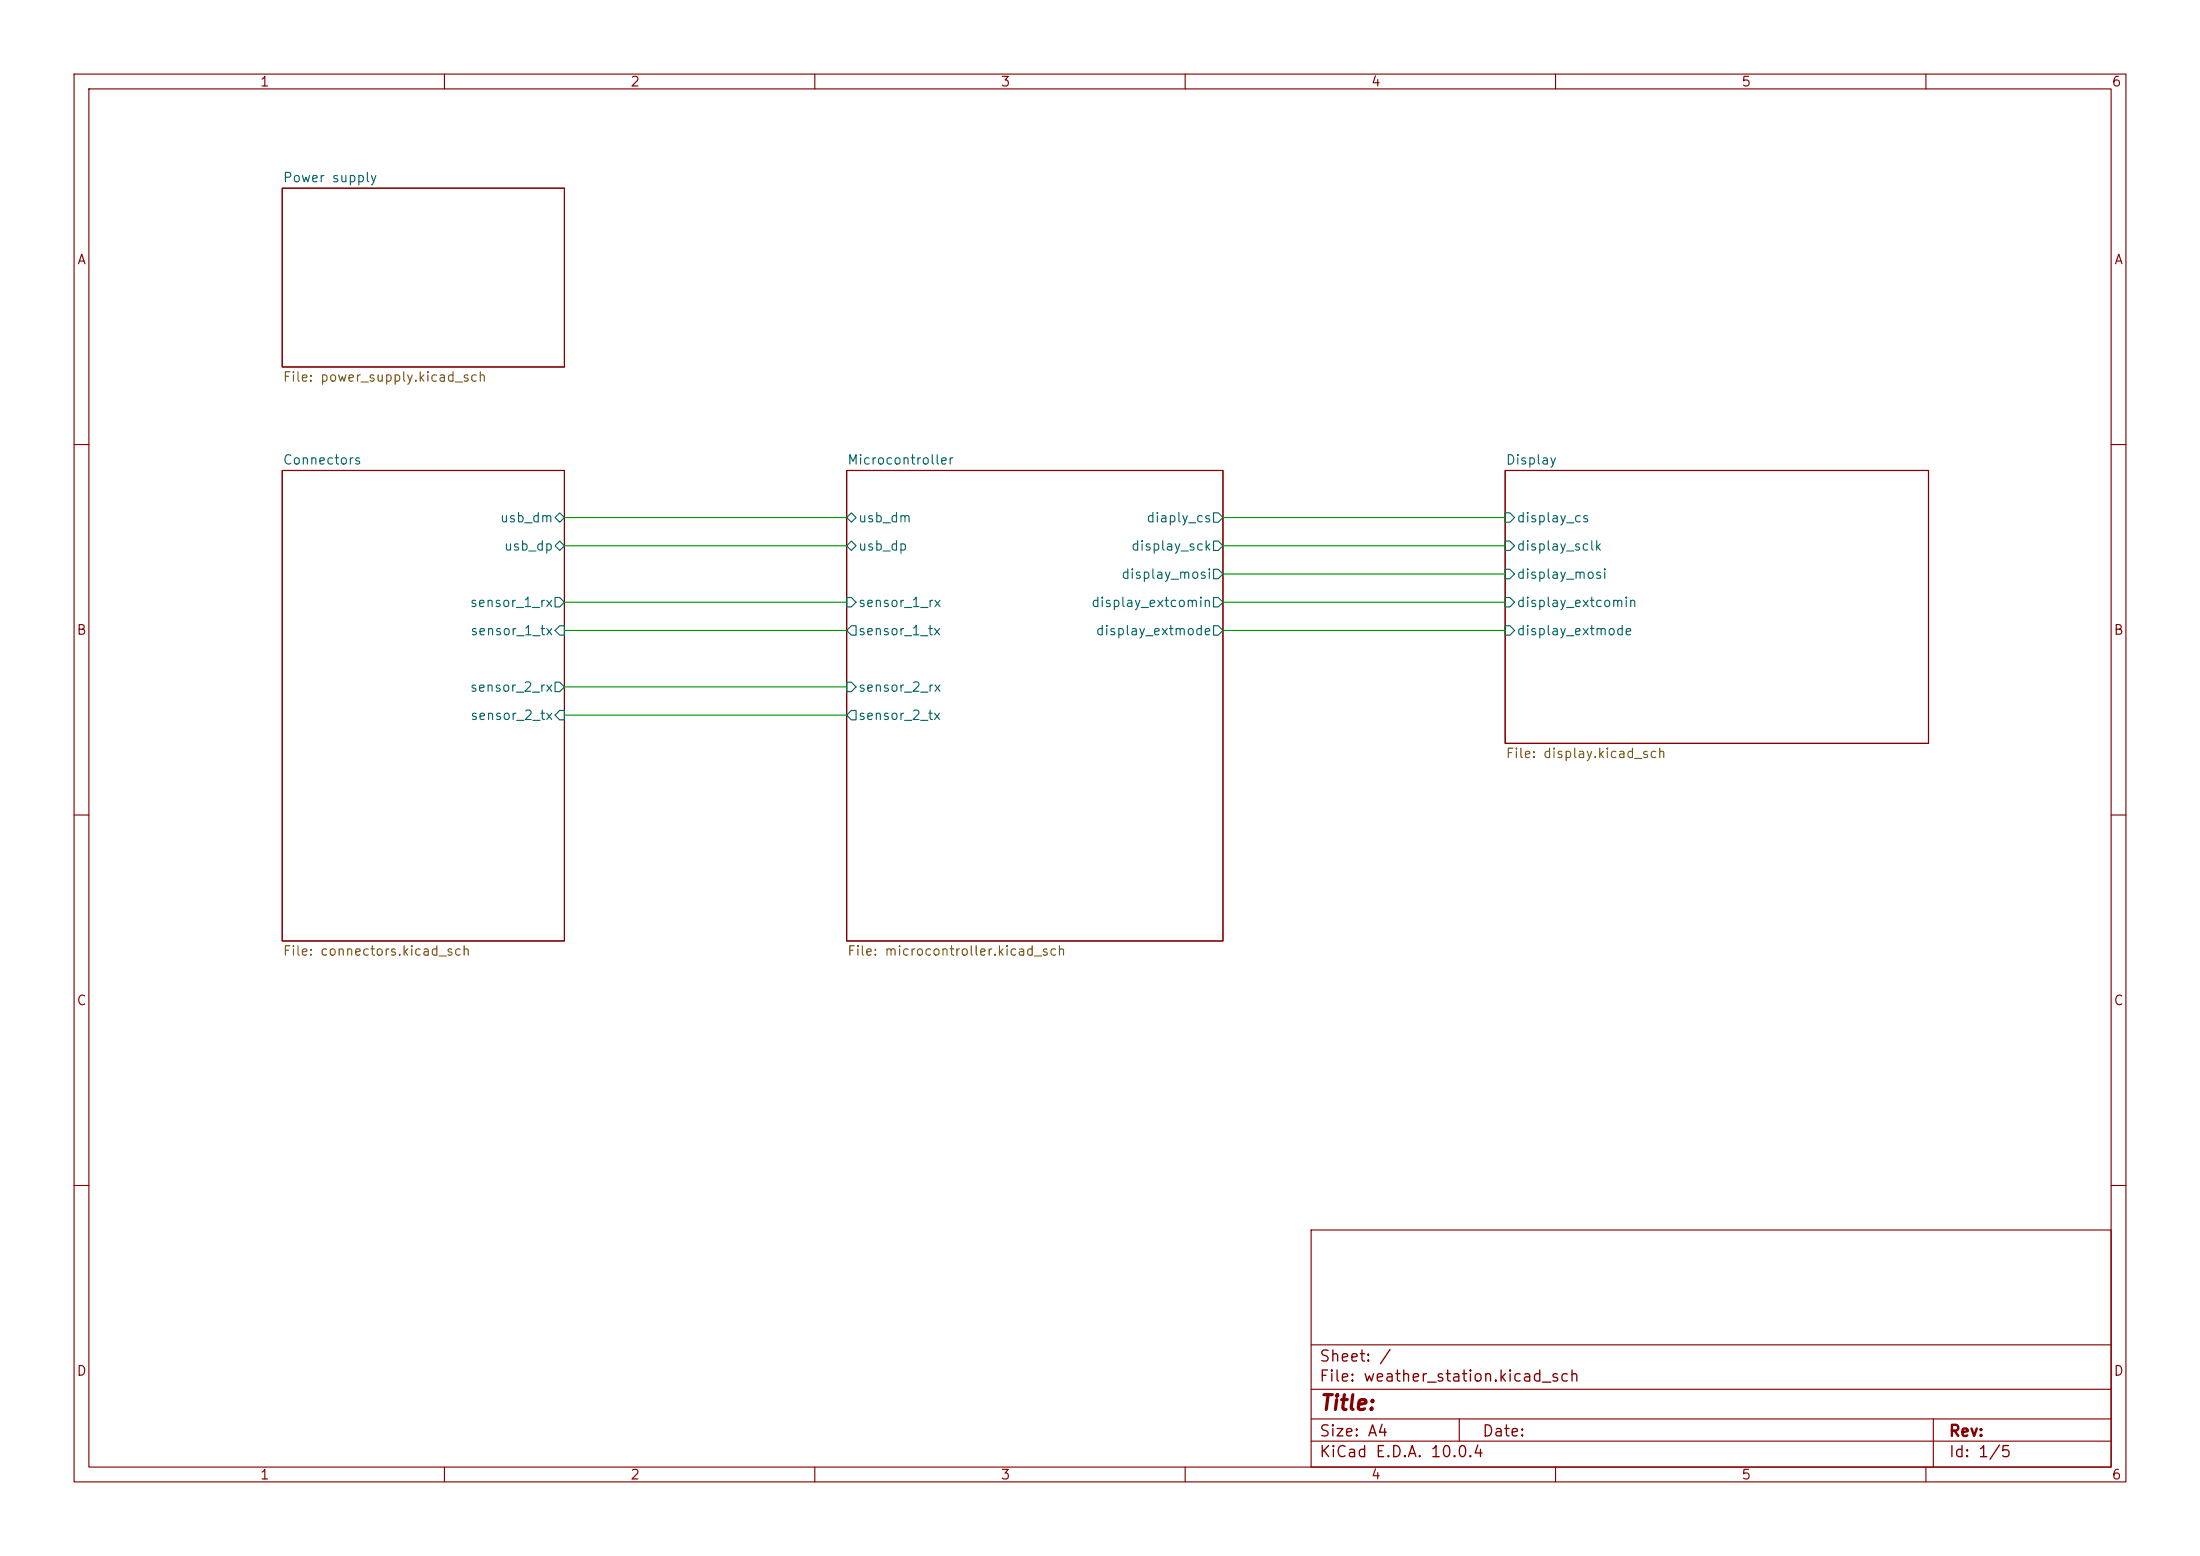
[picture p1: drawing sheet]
(kicad_sch
 (version 20260306)
 (generator "eeschema")
 (generator_version "10.0")
 (paper "A4")
 (lib_symbols)
 (wire
  (pts (xy 165.1 69.85) (xy 203.2 69.85))
  (stroke (width 0) (type default)))
 (wire
  (pts (xy 76.2 96.52) (xy 114.3 96.52))
  (stroke (width 0) (type default)))
 (wire
  (pts (xy 165.1 73.66) (xy 203.2 73.66))
  (stroke (width 0) (type default)))
 (wire
  (pts (xy 76.2 92.71) (xy 114.3 92.71))
  (stroke (width 0) (type default)))
 (wire
  (pts (xy 76.2 73.66) (xy 114.3 73.66))
  (stroke (width 0) (type default)))
 (wire
  (pts (xy 76.2 81.28) (xy 114.3 81.28))
  (stroke (width 0) (type default)))
 (wire
  (pts (xy 76.2 85.09) (xy 114.3 85.09))
  (stroke (width 0) (type default)))
 (wire
  (pts (xy 165.1 77.47) (xy 203.2 77.47))
  (stroke (width 0) (type default)))
 (wire
  (pts (xy 165.1 85.09) (xy 203.2 85.09))
  (stroke (width 0) (type default)))
 (wire
  (pts (xy 76.2 69.85) (xy 114.3 69.85))
  (stroke (width 0) (type default)))
 (wire
  (pts (xy 165.1 81.28) (xy 203.2 81.28))
  (stroke (width 0) (type default)))
 (sheet
  (at 203.2 63.5)
  (size 57.15 36.83)
  (exclude_from_sim no)
  (in_bom yes)
  (on_board yes)
  (dnp no)
  (fields_autoplaced yes)
  (stroke (width 0.1524) (type solid))
  (fill (color 0 0 0 0))
  (property "Sheetname" "Display" (at 203.2 62.7884 0) (show_name no) (do_not_autoplace no) (effects (font (size 1.27 1.27)) (justify left bottom)))
  (property "Sheetfile" "display.kicad_sch" (at 203.2 100.9146 0) (show_name no) (do_not_autoplace no) (effects (font (size 1.27 1.27)) (justify left top)))
  (pin "display_cs" input (at 203.2 69.85 180) (effects (font (size 1.27 1.27)) (justify left)))
  (pin "display_extcomin" input (at 203.2 81.28 180) (effects (font (size 1.27 1.27)) (justify left)))
  (pin "display_extmode" input (at 203.2 85.09 180) (effects (font (size 1.27 1.27)) (justify left)))
  (pin "display_mosi" input (at 203.2 77.47 180) (effects (font (size 1.27 1.27)) (justify left)))
  (pin "display_sclk" input (at 203.2 73.66 180) (effects (font (size 1.27 1.27)) (justify left))))
 (sheet
  (at 114.3 63.5)
  (size 50.8 63.5)
  (exclude_from_sim no)
  (in_bom yes)
  (on_board yes)
  (dnp no)
  (fields_autoplaced yes)
  (stroke (width 0.1524) (type solid))
  (fill (color 0 0 0 0))
  (property "Sheetname" "Microcontroller" (at 114.3 62.7884 0) (show_name no) (do_not_autoplace no) (effects (font (size 1.27 1.27)) (justify left bottom)))
  (property "Sheetfile" "microcontroller.kicad_sch" (at 114.3 127.5846 0) (show_name no) (do_not_autoplace no) (effects (font (size 1.27 1.27)) (justify left top)))
  (pin "diaply_cs" output (at 165.1 69.85 0) (effects (font (size 1.27 1.27)) (justify right)))
  (pin "display_extcomin" output (at 165.1 81.28 0) (effects (font (size 1.27 1.27)) (justify right)))
  (pin "display_extmode" output (at 165.1 85.09 0) (effects (font (size 1.27 1.27)) (justify right)))
  (pin "display_mosi" output (at 165.1 77.47 0) (effects (font (size 1.27 1.27)) (justify right)))
  (pin "display_sck" output (at 165.1 73.66 0) (effects (font (size 1.27 1.27)) (justify right)))
  (pin "sensor_1_rx" input (at 114.3 81.28 180) (effects (font (size 1.27 1.27)) (justify left)))
  (pin "sensor_1_tx" output (at 114.3 85.09 180) (effects (font (size 1.27 1.27)) (justify left)))
  (pin "sensor_2_rx" input (at 114.3 92.71 180) (effects (font (size 1.27 1.27)) (justify left)))
  (pin "sensor_2_tx" output (at 114.3 96.52 180) (effects (font (size 1.27 1.27)) (justify left)))
  (pin "usb_dm" bidirectional (at 114.3 69.85 180) (effects (font (size 1.27 1.27)) (justify left)))
  (pin "usb_dp" bidirectional (at 114.3 73.66 180) (effects (font (size 1.27 1.27)) (justify left))))
 (sheet
  (at 38.1 25.4)
  (size 38.1 24.13)
  (exclude_from_sim no)
  (in_bom yes)
  (on_board yes)
  (dnp no)
  (fields_autoplaced yes)
  (stroke (width 0.1524) (type solid))
  (fill (color 0 0 0 0))
  (property "Sheetname" "Power supply" (at 38.1 24.6884 0) (show_name no) (do_not_autoplace no) (effects (font (size 1.27 1.27)) (justify left bottom)))
  (property "Sheetfile" "power_supply.kicad_sch" (at 38.1 50.1146 0) (show_name no) (do_not_autoplace no) (effects (font (size 1.27 1.27)) (justify left top))))
 (sheet
  (at 38.1 63.5)
  (size 38.1 63.5)
  (exclude_from_sim no)
  (in_bom yes)
  (on_board yes)
  (dnp no)
  (fields_autoplaced yes)
  (stroke (width 0.1524) (type solid))
  (fill (color 0 0 0 0))
  (property "Sheetname" "Connectors" (at 38.1 62.7884 0) (show_name no) (do_not_autoplace no) (effects (font (size 1.27 1.27)) (justify left bottom)))
  (property "Sheetfile" "connectors.kicad_sch" (at 38.1 127.5846 0) (show_name no) (do_not_autoplace no) (effects (font (size 1.27 1.27)) (justify left top)))
  (pin "sensor_1_rx" output (at 76.2 81.28 0) (effects (font (size 1.27 1.27)) (justify right)))
  (pin "sensor_1_tx" input (at 76.2 85.09 0) (effects (font (size 1.27 1.27)) (justify right)))
  (pin "sensor_2_rx" output (at 76.2 92.71 0) (effects (font (size 1.27 1.27)) (justify right)))
  (pin "sensor_2_tx" input (at 76.2 96.52 0) (effects (font (size 1.27 1.27)) (justify right)))
  (pin "usb_dm" bidirectional (at 76.2 69.85 0) (effects (font (size 1.27 1.27)) (justify right)))
  (pin "usb_dp" bidirectional (at 76.2 73.66 0) (effects (font (size 1.27 1.27)) (justify right))))
 (sheet_instances
  (path ""
   (page "1")))
 (embedded_fonts no))
